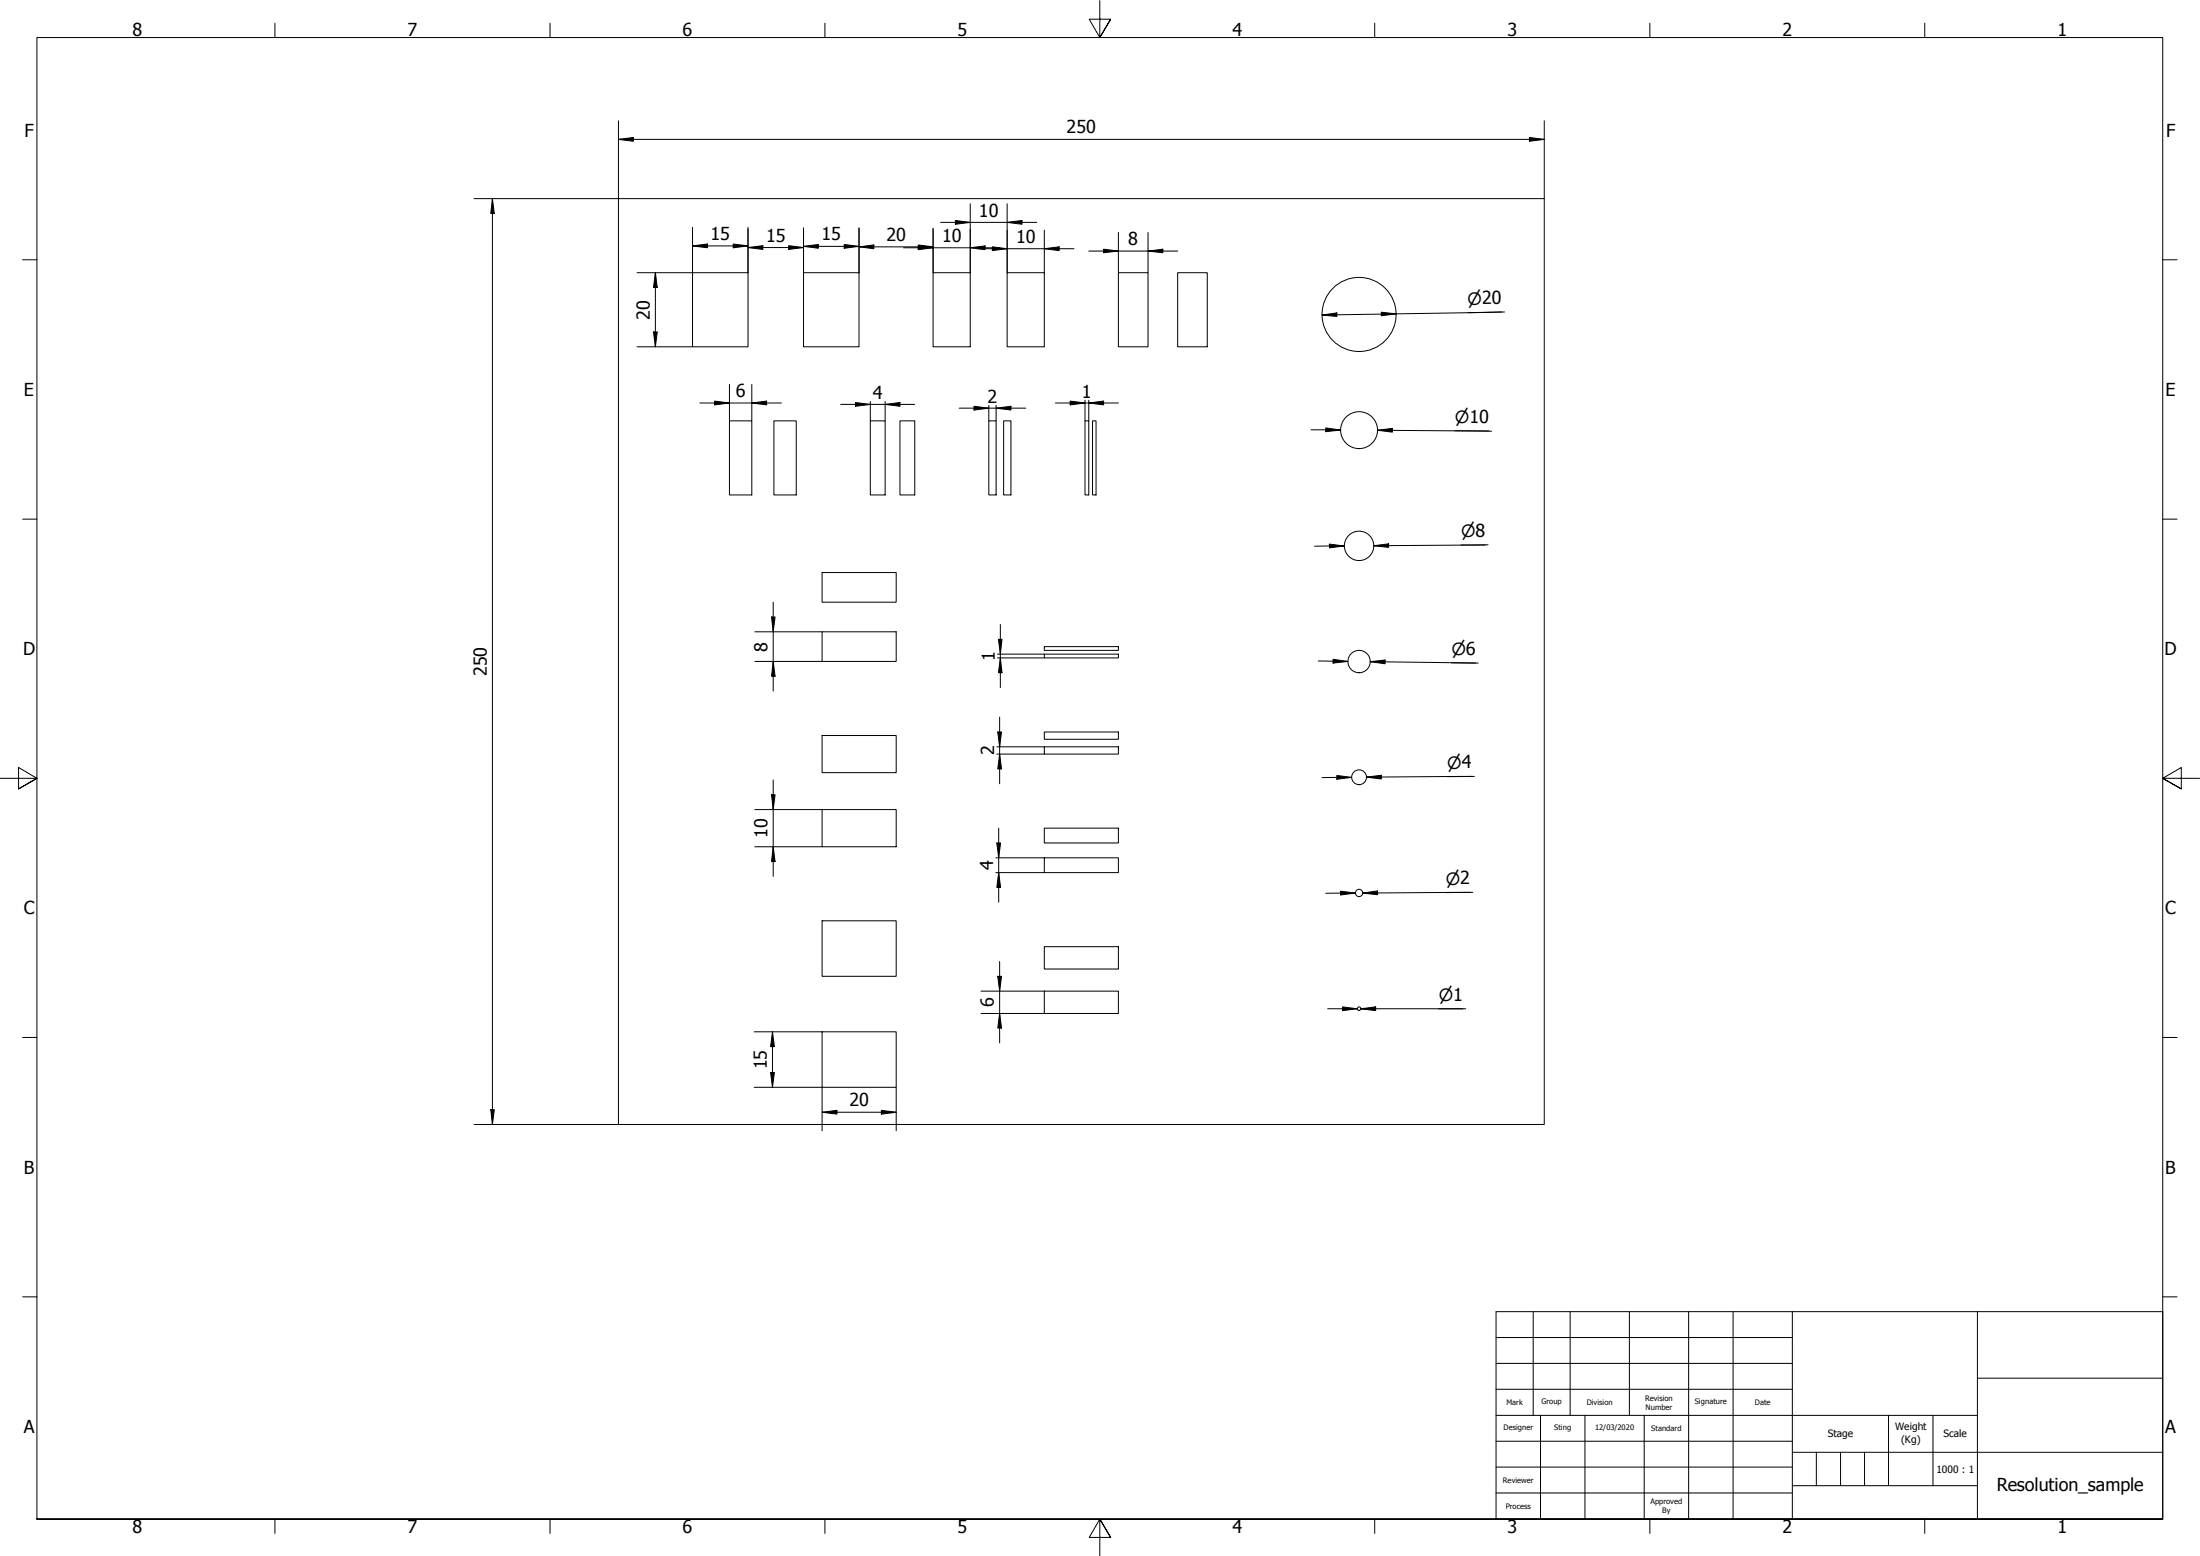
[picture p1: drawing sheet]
<svg xmlns="http://www.w3.org/2000/svg" width="594mm" height="420mm" viewBox="0 0 594 420" stroke-linecap="round" stroke-linejoin="round" font-family="sans-serif">
<!-- layer: Visible (ISO) -->
<g fill="none" stroke="#000" stroke-width=".27">
<path d="M167 53.6h250v250h-250zM187 73.6h15v20h-15zM217 73.6h15v20h-15zM252 73.6h10v20h-10zM272 73.6h10v20h-10zM302 73.6h8v20h-8zM318 73.6h8v20h-8zM197 113.6h6v20h-6zM209 113.6h6v20h-6zM235 113.6h4v20h-4zM243 113.6h4v20h-4zM267 113.6h2v20h-2z"/>
<path d="M271 113.6h2v20h-2zM293 113.6h1v20h-1zM295 113.6h1v20h-1zM222 154.6h20v8h-20zM222 170.6h20v8h-20zM282 176.6h20v1.1h-20zM282 174.6h20v1h-20zM222 198.6h20v10h-20zM282 197.7h20v1.9h-20zM222 218.6h20v10h-20zM282 201.7h20v1.9h-20zM282 231.6h20v4h-20z"/>
<path d="M282 223.6h20v4h-20zM222 248.6h20v15h-20zM282 255.6h20v6.1h-20zM222 278.6h20v15h-20zM282 267.6h20v6.1h-20z"/>
<circle cx="367" cy="84.9" r="10"/>
<circle cx="367" cy="116.2" r="5"/>
<circle cx="367" cy="147.4" r="4"/>
<circle cx="367" cy="178.6" r="3"/>
<circle cx="367" cy="209.9" r="2"/>
<circle cx="367" cy="241.1" r=".98"/>
<circle cx="367" cy="272.4" r=".48"/>
</g>
<!-- layer: Border (ISO) -->
<g fill="none" stroke="#000" stroke-width=".27">
<path d="M74.2 6.3v3.8M148.5 6.3v3.8M222.8 6.3v3.8M297 .2v9.9l-2.9-4.9h5.8l-2.9 4.9 2.9-4.9M371.2 6.3v3.8M445.5 6.3v3.8M519.7 6.3v3.8M6.1 70.1h3.9M584 70.1h3.9M6.1 140.2h3.9M584 140.2h3.9M0 210.2h10l-5-3v5.8l5-2.8-5 2.8"/>
<path d="M594 210.2h-10l5-3v5.8l-5-2.8 5 2.8M6.1 280.1h3.9M584 280.1h3.9M6.1 350.2h3.9M584 350.2h3.9M10 410.2v-400.1h574v400.1h-574h574M74.2 410.2v3.9M148.5 410.2v3.9M222.8 410.2v3.9M299.9 415.1l-2.9-4.9 2.9 4.9h-5.8l2.9-4.9v10M371.2 410.2v3.9M445.5 410.2v3.9"/>
<path d="M519.7 410.2v3.9"/>
</g>
<!-- layer: Title (ISO) -->
<g fill="none" stroke="#000" stroke-width=".27">
<path d="M404 354.2h180v56h-180zM414 354.2v28M424 354.2v28M440 354.2v28M456 354.2v56M468 354.2v56M484 354.2v56M534 354.2v56M404 361.2h80M404 368.2h80M404 375.1h80M534 372.2h50"/>
<path d="M404 396.2h80M404 389.2h80M404 382.2h130M416 382.2v28M428 382.2v28M444 382.2v28M484 392.2h100M490.5 392.2v9M497 392.2v9M503.5 392.2v9M510 382.2v19M522 382.2v19"/>
<path d="M404 403.1h80M484 401.2h50"/>
</g>
<!-- layer: Dimension (ISO) -->
<g fill="none" stroke="#000" stroke-width=".27">
<path d="M167 37.6l4-.5v1zM167 37.6h250M167 32.6v21h-39M413 37.1l4 .5-4 .5zM417 32.6v21M133 53.6l.5 4h-1zM133 53.6v250M258 59.5l4 .5-4 .6zM262 55v18.6M272 55v18.6M177 73.6l.5 4h-1zM177 73.6v20"/>
<path d="M187 66.4l4-.5v1zM187 66.4h15M187 61.4v12.2h-15M198 65.9l4 .5-4 .5zM202 66.8l4-.5v1.1zM202 61.4v12.2M202 66.8h15M213 66.3l4 .5-4 .6zM217 66.5l4-.5v1zM217 61.5v12.1M217 66.5h15M228 66l4 .5-4 .5z"/>
<path d="M232 66.7l4-.6v1.1zM232 61.5v12.1M232 66.7h20M244 66.9h26M248 66.1l4 .6-4 .5zM248 66.4l4 .5-4 .5zM252 61.6v12M254 60h26M262 66.9l4-.5v1zM264 67.2h26M268 66.7l4 .5-4 .5zM272 60l4-.5v1.1z"/>
<path d="M282 67.2l4-.5v1zM282 62.1v11.5M294 67.8h24M298 67.3l4 .5-4 .4zM302 62.8v10.8M310 67.8l4-.5v.9zM310 62.8v10.8M172 93.6h15M176.5 89.6h1l-.5 4zM357 85.1l4-.6v.9zM373 84.3l4 .5-4 .5zM405.5 84.2l-9.1 .2"/>
<path d="M406.3 84.2l-49.3 .9M189 108.8h22M193 108.3l4 .5-4 .5zM197 103.8v9.8M203 108.8l4-.5v1zM203 103.8v9.8M227 109.2h20M231 108.7l4 .5-4 .5zM235 108.4v5.2M239 109.2l4-.5v1zM239 108.4v5.2M259 110.2h18"/>
<path d="M263 109.7l4 .5-4 .5zM267 109.5v4.1M269 110.2l4-.5v1zM269 109.5v4.1M285 108.8h17M289 108.3l4 .5-4 .5zM293 108.1v5.5M294 108.8l4-.5v1zM294 108.1v5.5M354 116.1h8M358 115.5l4 .6-4 .5zM372 116.2l4-.5v1z"/>
<path d="M376 116.2h-4l30.8 .2M392.9 116.3l9.1 .1M359 146.9l4 .5-4 .5zM363 147.4l-8 .1M371 147.4l4-.5v.9zM394.5 147.2h6.6M401.8 147.1l-30.8 .3 4-.1M203.8 178.6h18.2M203.8 170.6h18.2M208.3 166.6h1l-.5 4zM208.8 178.6l.5 4h-1zM208.8 162.6v24"/>
<path d="M269.4 177.7h12.6M269.4 176.6h12.6M269.6 172.6h1l-.5 4zM270.1 177.7l.5 4h-1zM270.1 168.6v17.1M356 178.5l8 .1M360 178l4 .6-4 .4zM370 178.7l4-.5v1zM374 178.7h-4l29.2 .3M391.9 179h6.6M269.4 197.7h1l-.5 4zM269.9 193.7v17.9"/>
<path d="M203.8 218.6h18.2M208.3 214.6h1l-.5 4zM208.8 210.6v26M269.2 203.6h12.8M269.2 201.7h12.8M269.9 203.6l.5 4h-1zM361 209.4l4 .5-4 .5zM365 209.9l-8 .1M369 209.8l4-.5v1.1zM397.4 209.7h-6.6M398.1 209.7l-29.1 .1h4M203.8 228.6h18.2"/>
<path d="M208.8 228.6l.5 4h-1zM268.9 235.6h13.1M268.9 231.6h13.1M269.2 227.6h1l-.5 4zM269.7 235.6l.5 4h-1zM269.7 223.6v20M269.9 259.6v22M362 240.6l4 .6-4 .5zM366 241.2h-8M368 241.2l4-.6v1zM396.9 241h-6.5M397.7 241l-29.7 .2 4-.1"/>
<path d="M203.6 278.6h18.4M208.6 278.6l.5 4h-1zM208.6 278.6v15M264.9 267.6h17.1M264.9 273.7h17.1M269.4 263.6h1l-.5 4zM269.9 273.7l.5 3.9h-1zM358.5 272.4h8M362.5 271.9l4 .5-4 .5zM367.5 272.4l4-.5v1zM371.5 272.4h-4h28.3M388.5 272.4h6.5"/>
<path d="M132.5 299.6h1l-.5 4zM203.6 293.6h18.4v11.8M208.1 289.6h1l-.5 4zM238 299.8l4 .5-4 .5zM242 293.6v11.8M128 303.6h39M222 300.3l4-.5v1zM222 300.3h20"/>
</g>
<g fill="#000">
<path d="M167 37.6l4-.5v1z" fill-rule="evenodd"/>
<path d="M413 37.1l4 .5-4 .5z" fill-rule="evenodd"/>
<path d="M133 53.6l.5 4h-1z" fill-rule="evenodd"/>
<path d="M272 60l4-.5v1.1z" fill-rule="evenodd"/>
<path d="M177 73.6l.5 4h-1z" fill-rule="evenodd"/>
<path d="M187 66.4l4-.5v1z" fill-rule="evenodd"/>
<path d="M198 65.9l4 .5-4 .5z" fill-rule="evenodd"/>
<path d="M202 66.8l4-.5v1.1z" fill-rule="evenodd"/>
<path d="M213 66.3l4 .5-4 .6z" fill-rule="evenodd"/>
<path d="M217 66.5l4-.5v1z" fill-rule="evenodd"/>
<path d="M228 66l4 .5-4 .5z" fill-rule="evenodd"/>
<path d="M232 66.7l4-.6v1.1z" fill-rule="evenodd"/>
<path d="M248 66.1l4 .6-4 .5z" fill-rule="evenodd"/>
<path d="M248 66.4l4 .5-4 .5z" fill-rule="evenodd"/>
<path d="M258 59.5l4 .5-4 .6z" fill-rule="evenodd"/>
<path d="M262 66.9l4-.5v1z" fill-rule="evenodd"/>
<path d="M268 66.7l4 .5-4 .5z" fill-rule="evenodd"/>
<path d="M282 67.2l4-.5v1z" fill-rule="evenodd"/>
<path d="M298 67.3l4 .5-4 .4z" fill-rule="evenodd"/>
<path d="M310 67.8l4-.5v.9z" fill-rule="evenodd"/>
<path d="M176.5 89.6h1l-.5 4z" fill-rule="evenodd"/>
<path d="M357 85.1l4-.6v.9z" fill-rule="evenodd"/>
<path d="M373 84.3l4 .5-4 .5z" fill-rule="evenodd"/>
<path d="M193 108.3l4 .5-4 .5z" fill-rule="evenodd"/>
<path d="M203 108.8l4-.5v1z" fill-rule="evenodd"/>
<path d="M231 108.7l4 .5-4 .5z" fill-rule="evenodd"/>
<path d="M239 109.2l4-.5v1z" fill-rule="evenodd"/>
<path d="M263 109.7l4 .5-4 .5z" fill-rule="evenodd"/>
<path d="M269 110.2l4-.5v1z" fill-rule="evenodd"/>
<path d="M289 108.3l4 .5-4 .5z" fill-rule="evenodd"/>
<path d="M294 108.8l4-.5v1z" fill-rule="evenodd"/>
<path d="M358 115.5l4 .6-4 .5z" fill-rule="evenodd"/>
<path d="M372 116.2l4-.5v1z" fill-rule="evenodd"/>
<path d="M359 146.9l4 .5-4 .5z" fill-rule="evenodd"/>
<path d="M371 147.4l4-.5v.9z" fill-rule="evenodd"/>
<path d="M208.3 166.6h1l-.5 4z" fill-rule="evenodd"/>
<path d="M269.6 172.6h1l-.5 4z" fill-rule="evenodd"/>
<path d="M360 178l4 .6-4 .4z" fill-rule="evenodd"/>
<path d="M370 178.7l4-.5v1z" fill-rule="evenodd"/>
<path d="M208.8 178.6l.5 4h-1z" fill-rule="evenodd"/>
<path d="M269.4 197.7h1l-.5 4z" fill-rule="evenodd"/>
<path d="M270.1 177.7l.5 4h-1z" fill-rule="evenodd"/>
<path d="M208.3 214.6h1l-.5 4z" fill-rule="evenodd"/>
<path d="M269.9 203.6l.5 4h-1z" fill-rule="evenodd"/>
<path d="M361 209.4l4 .5-4 .5z" fill-rule="evenodd"/>
<path d="M369 209.8l4-.5v1.1z" fill-rule="evenodd"/>
<path d="M208.8 228.6l.5 4h-1z" fill-rule="evenodd"/>
<path d="M269.2 227.6h1l-.5 4z" fill-rule="evenodd"/>
<path d="M269.7 235.6l.5 4h-1z" fill-rule="evenodd"/>
<path d="M362 240.6l4 .6-4 .5z" fill-rule="evenodd"/>
<path d="M368 241.2l4-.6v1z" fill-rule="evenodd"/>
<path d="M269.4 263.6h1l-.5 4z" fill-rule="evenodd"/>
<path d="M269.9 273.7l.5 3.9h-1z" fill-rule="evenodd"/>
<path d="M362.5 271.9l4 .5-4 .5z" fill-rule="evenodd"/>
<path d="M367.5 272.4l4-.5v1z" fill-rule="evenodd"/>
<path d="M132.5 299.6h1l-.5 4z" fill-rule="evenodd"/>
<path d="M208.1 289.6h1l-.5 4z" fill-rule="evenodd"/>
<path d="M208.6 278.6l.5 4h-1z" fill-rule="evenodd"/>
<path d="M222 300.3l4-.5v1z" fill-rule="evenodd"/>
<path d="M238 299.8l4 .5-4 .5z" fill-rule="evenodd"/>
</g>
<g font-size="4.8">
<text x="35.8" y="9.8">8</text>
<text x="110" y="9.8">7</text>
<text x="184.3" y="9.8">6</text>
<text x="258.6" y="9.8">5</text>
<text x="332.8" y="9.8">4</text>
<text x="407" y="9.8">3</text>
<text x="481.3" y="9.8">2</text>
<text x="555.6" y="9.8">1</text>
<text x="6.6" y="36.9">F</text>
<text x="288" y="36">250</text>
<text x="584.9" y="36.9">F</text>
<text x="264.4" y="58.5">10</text>
<text x="191.9" y="64.8">15</text>
<text x="206.9" y="65.3">15</text>
<text x="221.9" y="64.9">15</text>
<text x="239.4" y="65.1">20</text>
<text x="254.4" y="65.3">10</text>
<text x="274.4" y="65.6">10</text>
<text x="304.7" y="66.2">8</text>
<text x="175.5" y="86.3" transform="rotate(-90 175.5 86.3)">20</text>
<text x="6.5" y="106.9">E</text>
<text x="198.7" y="107.2">6</text>
<text x="235.7" y="107.7">4</text>
<text x="292.2" y="107.4">1</text>
<text x="584.8" y="106.9">E</text>
<text x="266.7" y="108.7">2</text>
<text x="6.2" y="176.9">D</text>
<text x="207.3" y="175.9" transform="rotate(-90 207.3 175.9)">8</text>
<text x="268.6" y="178.5" transform="rotate(-90 268.6 178.5)">1</text>
<text x="584.5" y="176.9">D</text>
<text x="131.4" y="182.5" transform="rotate(-90 131.4 182.5)">250</text>
<text x="268.5" y="203.9" transform="rotate(-90 268.5 203.9)">2</text>
<text x="207.3" y="226.2" transform="rotate(-90 207.3 226.2)">10</text>
<text x="268.2" y="234.9" transform="rotate(-90 268.2 234.9)">4</text>
<text x="6.4" y="246.9">C</text>
<text x="584.7" y="246.9">C</text>
<text x="268.4" y="271.9" transform="rotate(-90 268.4 271.9)">6</text>
<text x="207.1" y="288.8" transform="rotate(-90 207.1 288.8)">15</text>
<text x="229.4" y="298.7">20</text>
<text x="6.4" y="316.9">B</text>
<text x="584.7" y="316.9">B</text>
<text x="6.4" y="386.9">A</text>
<text x="584.7" y="386.9">A</text>
<text x="539.2" y="402.5">Resolution_sample</text>
<text x="35.8" y="414.1">8</text>
<text x="110" y="414.1">7</text>
<text x="184.3" y="414.1">6</text>
<text x="258.6" y="414.1">5</text>
<text x="332.8" y="414.1">4</text>
<text x="407" y="414.1">3</text>
<text x="481.3" y="414.1">2</text>
<text x="555.6" y="414.1">1</text>
</g>
<g font-size="4.6">
<text x="396.3" y="82.3" transform="rotate(-1 396.3 82.3)">⌀20</text>
<text x="392.9" y="114.2">⌀10</text>
<text x="394.5" y="145">⌀8</text>
<text x="391.9" y="176.8" transform="rotate(1 391.9 176.8)">⌀6</text>
<text x="390.8" y="207.6">⌀4</text>
<text x="390.4" y="238.9">⌀2</text>
<text x="388.5" y="270.2">⌀1</text>
</g>
<g font-size="2.7">
<text x="493.6" y="387.9">Stage</text>
<text x="511.7" y="386.2">Weight</text>
<text x="513.4" y="389.6">(Kg)</text>
<text x="524.8" y="388.2">Scale</text>
<text x="522.9" y="397.7">1000 : 1</text>
</g>
<g font-size="2">
<text x="406.8" y="379.5">Mark</text>
<text x="416.2" y="379.2">Group</text>
<text x="428.5" y="379.4">Division</text>
<text x="444.2" y="378.2">Revision</text>
<text x="444.4" y="380.7">Number</text>
<text x="457.6" y="379.2">Signature</text>
<text x="473.9" y="379.4">Date</text>
<text x="406" y="386.2">Designer</text>
<text x="419.7" y="386.2">Sting</text>
<text x="430.7" y="386.2">12/03/2020</text>
<text x="445.9" y="386.4">Standard</text>
<text x="405.8" y="400.4">Reviewer</text>
<text x="406.6" y="407.4">Process</text>
<text x="445.7" y="406">Approved</text>
<text x="448.9" y="408.5">By</text>
</g>
</svg>
